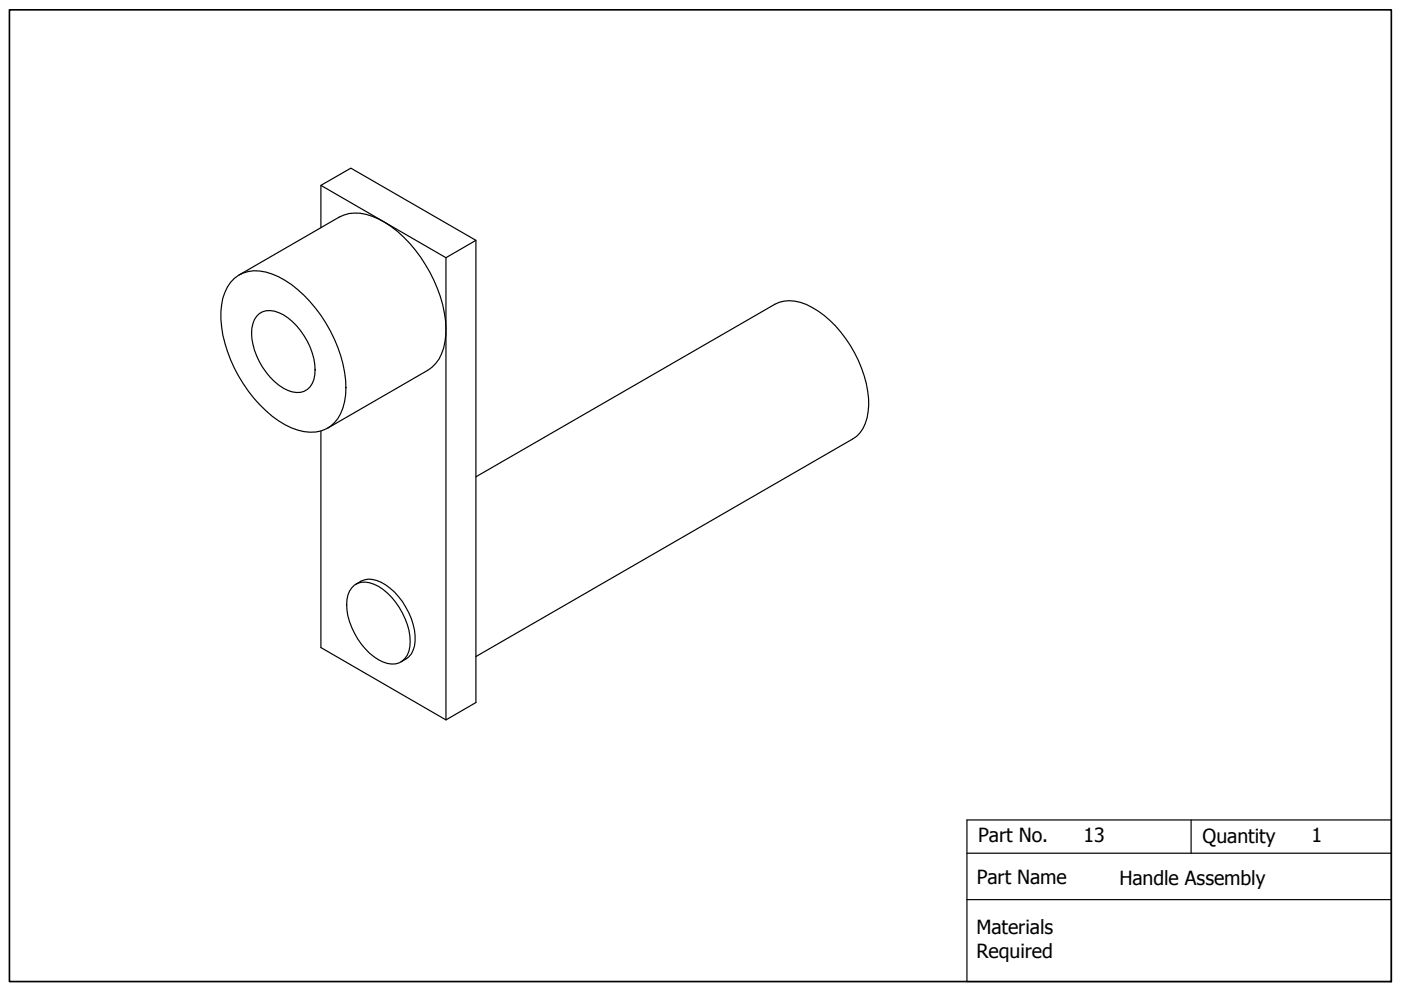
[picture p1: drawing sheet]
<svg xmlns="http://www.w3.org/2000/svg" width="594mm" height="420mm" viewBox="0 0 594 420" stroke-linecap="round" stroke-linejoin="round" font-family="sans-serif">
<!-- layer: Visible (ANSI) -->
<path d="M136.1 78.6l12.7-7.3 53 30.6-12.7 7.4zM136.1 78.6v18M99.4 118a15.1 15.1 0 0 1 16-1.8 50.8 50.8 0 0 1 24.7 24.1 48.4 48.4 0 0 1 6 30 14.3 14.3 0 0 1-14.7 12.9 32.8 32.8 0 0 1-21.2-11.6 58.1 58.1 0 0 1-16.5-39.4 20.1 20.1 0 0 1 5.7-14.2zM101.4 116.6l42.4-24.5a17.5 17.5 0 0 1 16.8 .8 55.1 55.1 0 0 1 24.8 29.3 40.7 40.7 0 0 1 2.7 25.5 15.1 15.1 0 0 1-6.7 9.3l-42.5 24.5M201.8 101.9v196l-12.7 7.3v-195.9M108.8 134.1a7.6 7.6 0 0 1 9.4-1.5 28.6 28.6 0 0 1 15.3 26.4 7.6 7.6 0 0 1-11.5 6.5 28.6 28.6 0 0 1-15.2-26.4l1.1-3.6zM136.1 182.7v91.9l53 30.6M201.8 202.2l126.7-73.2a15.7 15.7 0 0 1 15.9 1.3 50.9 50.9 0 0 1 24 41.5 17.9 17.9 0 0 1-5.2 13.2l-161.4 93.4M149.2 249.2a7.5 7.5 0 0 1 9.4-1.5 28.6 28.6 0 0 1 15.2 26.4 7.6 7.6 0 0 1-11.4 6.5 28.6 28.6 0 0 1-15.3-26.4l.4-1.9zM150.9 247.7a9 9 0 0 1 10.7-.8 29.4 29.4 0 0 1 14.4 24.9 9.1 9.1 0 0 1-6 8.8" fill="none" stroke="#000" stroke-width=".51"/>
<!-- layer: Border (ANSI) -->
<path d="M4 4.2h586v412h-586z" fill="none" stroke="#000" stroke-width=".7"/>
<!-- layer: Title (ANSI) -->
<path d="M410 347.6h180v68.6h-180zM505.1 347.6v14.1M410 361.7h180M410 381.4h180" fill="none" stroke="#000" stroke-width=".51"/>
<g font-size="8.3">
<text x="414.8" y="357">Part No.</text>
<text x="459.4" y="357">13</text>
<text x="510" y="357.4">Quantity</text>
<text x="556.1" y="357.2">1</text>
<text x="414.1" y="374.9">Part Name</text>
<text x="474.7" y="375">Handle Assembly</text>
<text x="414" y="396.2">Materials</text>
<text x="414.1" y="406.1">Required</text>
</g>
</svg>
